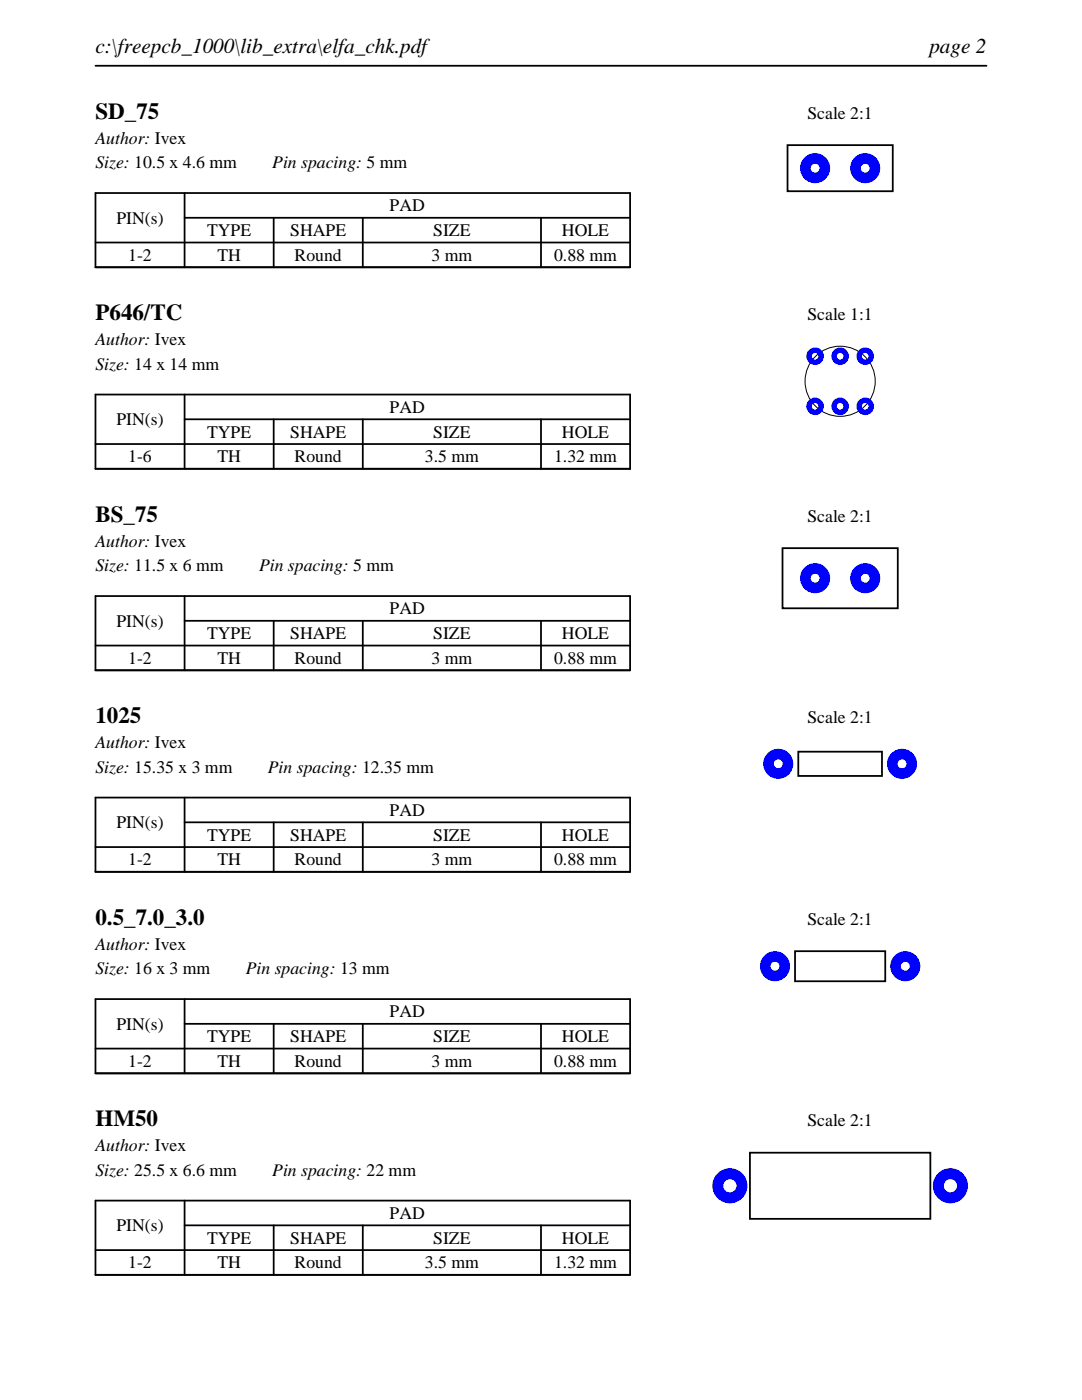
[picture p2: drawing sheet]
<svg xmlns="http://www.w3.org/2000/svg" width="216mm" height="279mm" viewBox="0 0 216 279" stroke-linecap="round" stroke-linejoin="round" font-family="sans-serif">
<path d="M19 13.1h177.8M19 38.5h106.7v14.8h-106.7zM36.8 38.5v14.8M19 48.4h106.7M36.8 43.5h88.9M54.6 43.5v9.8M72.4 43.5v9.8M107.9 43.5v9.8" fill="none" stroke="#000" stroke-width=".35"/>
<path d="M157.1 29h21v9.2h-21z" fill="none" stroke="#000" stroke-width=".36"/>
<g fill="#00f">
<path d="M159.6 33.6a3 3 0 0 0 6 0 3 3 0 0 0-6 0zM161.8 33.6a.89 .89 0 0 1 1.7 0 .89 .89 0 0 1-1.7 0z"/>
<path d="M169.6 33.6a3 3 0 0 0 6 0 3 3 0 0 0-6 0zM171.8 33.6a.89 .89 0 0 1 1.7 0 .89 .89 0 0 1-1.7 0z"/>
</g>
<path d="M19 78.7h106.7v14.9h-106.7zM36.8 78.7v14.9M19 88.6h106.7M36.8 83.7h88.9M54.6 83.7v9.9M72.4 83.7v9.9M107.9 83.7v9.9" fill="none" stroke="#000" stroke-width=".35"/>
<circle cx="167.6" cy="76.1" r="7" fill="none" stroke="#000" stroke-width=".2"/>
<g fill="#00f">
<path d="M160.9 81.1a1.75 1.75 0 0 0 3.5 0 1.75 1.75 0 0 0-3.5 0zM162 81.1a.66 .66 0 0 1 1.3 0 .66 .66 0 0 1-1.3 0z"/>
<path d="M165.9 81.1a1.75 1.75 0 0 0 3.5 0 1.75 1.75 0 0 0-3.5 0zM167 81.1a.66 .66 0 0 1 1.3 0 .66 .66 0 0 1-1.3 0z"/>
<path d="M170.9 81.1a1.75 1.75 0 0 0 3.5 0 1.75 1.75 0 0 0-3.5 0zM172 81.1a.66 .66 0 0 1 1.3 0 .66 .66 0 0 1-1.3 0z"/>
<path d="M160.9 71.1a1.75 1.75 0 0 0 3.5 0 1.75 1.75 0 0 0-3.5 0zM162 71.1a.66 .66 0 0 1 1.3 0 .66 .66 0 0 1-1.3 0z"/>
<path d="M165.9 71.1a1.75 1.75 0 0 0 3.5 0 1.75 1.75 0 0 0-3.5 0zM167 71.1a.66 .66 0 0 1 1.3 0 .66 .66 0 0 1-1.3 0z"/>
<path d="M170.9 71.1a1.75 1.75 0 0 0 3.5 0 1.75 1.75 0 0 0-3.5 0zM172 71.1a.66 .66 0 0 1 1.3 0 .66 .66 0 0 1-1.3 0z"/>
</g>
<path d="M19 119h106.7v14.8h-106.7zM36.8 119v14.8M19 128.8h106.7M36.8 123.9h88.9M54.6 123.9v9.9M72.4 123.9v9.9M107.9 123.9v9.9" fill="none" stroke="#000" stroke-width=".35"/>
<path d="M156.1 109.4h23v12h-23z" fill="none" stroke="#000" stroke-width=".36"/>
<g fill="#00f">
<path d="M159.6 115.4a3 3 0 0 0 6 0 3 3 0 0 0-6 0zM161.8 115.4a.89 .89 0 0 1 1.7 0 .89 .89 0 0 1-1.7 0z"/>
<path d="M169.6 115.4a3 3 0 0 0 6 0 3 3 0 0 0-6 0zM171.8 115.4a.89 .89 0 0 1 1.7 0 .89 .89 0 0 1-1.7 0z"/>
</g>
<path d="M19 159.2h106.7v14.8h-106.7zM36.8 159.2v14.8M19 169.1h106.7M36.8 164.1h88.9M54.6 164.1v9.9M72.4 164.1v9.9M107.9 164.1v9.9" fill="none" stroke="#000" stroke-width=".35"/>
<path d="M159.3 150h16.7v4.9h-16.7z" fill="none" stroke="#000" stroke-width=".36"/>
<g fill="#00f">
<path d="M152.3 152.4a3 3 0 0 0 6 0 3 3 0 0 0-6 0zM154.4 152.4a.9 .9 0 0 1 1.8 0 .9 .9 0 0 1-1.8 0z"/>
<path d="M177 152.4a3 3 0 0 0 6 0 3 3 0 0 0-6 0zM179.1 152.4a.9 .9 0 0 1 1.8 0 .9 .9 0 0 1-1.8 0z"/>
</g>
<path d="M19 199.4h106.7v14.8h-106.7zM36.8 199.4v14.8M19 209.3h106.7M36.8 204.3h88.9M54.6 204.3v9.9M72.4 204.3v9.9M107.9 204.3v9.9" fill="none" stroke="#000" stroke-width=".35"/>
<path d="M158.6 189.8h18v6h-18z" fill="none" stroke="#000" stroke-width=".36"/>
<g fill="#00f">
<path d="M151.6 192.8a3 3 0 0 0 6 0 3 3 0 0 0-6 0zM153.8 192.8a.89 .89 0 0 1 1.7 0 .89 .89 0 0 1-1.7 0z"/>
<path d="M177.6 192.8a3 3 0 0 0 6 0 3 3 0 0 0-6 0zM179.8 192.8a.89 .89 0 0 1 1.7 0 .89 .89 0 0 1-1.7 0z"/>
</g>
<path d="M19 239.6h106.7v14.8h-106.7zM36.8 239.6v14.8M19 249.5h106.7M36.8 244.5h88.9M54.6 244.5v9.9M72.4 244.5v9.9M107.9 244.5v9.9" fill="none" stroke="#000" stroke-width=".35"/>
<path d="M149.6 230h36v13.2h-36z" fill="none" stroke="#000" stroke-width=".36"/>
<g fill="#00f">
<path d="M142.1 236.6a3.5 3.5 0 0 0 7 0 3.5 3.5 0 0 0-7 0zM144.3 236.6a1.35 1.35 0 0 1 2.7 0 1.35 1.35 0 0 1-2.7 0z"/>
<path d="M186.1 236.6a3.5 3.5 0 0 0 7 0 3.5 3.5 0 0 0-7 0zM188.3 236.6a1.35 1.35 0 0 1 2.7 0 1.35 1.35 0 0 1-2.7 0z"/>
</g>
<g font-size="4.6">
<text x="19" y="23.7">SD_75</text>
<text x="19" y="63.9">P646/TC</text>
<text x="19" y="104.1">BS_75</text>
<text x="19" y="144.4">1025</text>
<text x="19" y="184.6">0.5_7.0_3.0</text>
<text x="19" y="224.8">HM50</text>
</g>
<g font-size="4.2">
<text x="19" y="10.6">c:\freepcb_1000\lib_extra\elfa_chk.pdf</text>
<text x="185.4" y="10.6">page 2</text>
</g>
<g font-size="3.5">
<text x="161.1" y="23.7">Scale 2:1</text>
<text x="19" y="28.6">Author: Ivex</text>
<text x="19" y="33.6">Size: 10.5 x 4.6 mm</text>
<text x="54.3" y="33.6">Pin spacing: 5 mm</text>
<text x="23.2" y="44.6">PIN(s)</text>
<text x="41.3" y="47.1">TYPE</text>
<text x="57.9" y="47.1">SHAPE</text>
<text x="77.8" y="42.2">PAD</text>
<text x="86.4" y="47.1">SIZE</text>
<text x="112.1" y="47.1">HOLE</text>
<text x="25.6" y="52.1">1-2</text>
<text x="43.4" y="52.1">TH</text>
<text x="58.8" y="52.1">Round</text>
<text x="86.1" y="52.1">3 mm</text>
<text x="110.6" y="52.1">0.88 mm</text>
<text x="161.1" y="63.9">Scale 1:1</text>
<text x="19" y="68.9">Author: Ivex</text>
<text x="19" y="73.8">Size: 14 x 14 mm</text>
<text x="77.8" y="82.4">PAD</text>
<text x="23.2" y="84.8">PIN(s)</text>
<text x="41.3" y="87.3">TYPE</text>
<text x="57.9" y="87.3">SHAPE</text>
<text x="86.4" y="87.3">SIZE</text>
<text x="112.1" y="87.3">HOLE</text>
<text x="25.6" y="92.3">1-6</text>
<text x="43.4" y="92.3">TH</text>
<text x="58.8" y="92.3">Round</text>
<text x="84.8" y="92.3">3.5 mm</text>
<text x="110.6" y="92.3">1.32 mm</text>
<text x="161.1" y="104.1">Scale 2:1</text>
<text x="19" y="109.1">Author: Ivex</text>
<text x="19" y="114">Size: 11.5 x 6 mm</text>
<text x="51.7" y="114">Pin spacing: 5 mm</text>
<text x="23.2" y="125.1">PIN(s)</text>
<text x="77.8" y="122.6">PAD</text>
<text x="41.3" y="127.6">TYPE</text>
<text x="57.9" y="127.6">SHAPE</text>
<text x="86.4" y="127.6">SIZE</text>
<text x="112.1" y="127.6">HOLE</text>
<text x="25.6" y="132.5">1-2</text>
<text x="43.4" y="132.5">TH</text>
<text x="58.8" y="132.5">Round</text>
<text x="86.1" y="132.5">3 mm</text>
<text x="110.6" y="132.5">0.88 mm</text>
<text x="19" y="149.3">Author: Ivex</text>
<text x="161.1" y="144.4">Scale 2:1</text>
<text x="19" y="154.2">Size: 15.35 x 3 mm</text>
<text x="53.4" y="154.2">Pin spacing: 12.35 mm</text>
<text x="23.2" y="165.3">PIN(s)</text>
<text x="41.3" y="167.8">TYPE</text>
<text x="57.9" y="167.8">SHAPE</text>
<text x="77.8" y="162.8">PAD</text>
<text x="86.4" y="167.8">SIZE</text>
<text x="112.1" y="167.8">HOLE</text>
<text x="25.6" y="172.7">1-2</text>
<text x="43.4" y="172.7">TH</text>
<text x="58.8" y="172.7">Round</text>
<text x="86.1" y="172.7">3 mm</text>
<text x="110.6" y="172.7">0.88 mm</text>
<text x="161.1" y="184.6">Scale 2:1</text>
<text x="19" y="189.5">Author: Ivex</text>
<text x="19" y="194.5">Size: 16 x 3 mm</text>
<text x="49" y="194.5">Pin spacing: 13 mm</text>
<text x="77.8" y="203.1">PAD</text>
<text x="23.2" y="205.5">PIN(s)</text>
<text x="41.3" y="208">TYPE</text>
<text x="57.9" y="208">SHAPE</text>
<text x="86.4" y="208">SIZE</text>
<text x="112.1" y="208">HOLE</text>
<text x="25.6" y="212.9">1-2</text>
<text x="43.4" y="212.9">TH</text>
<text x="58.8" y="212.9">Round</text>
<text x="86.1" y="212.9">3 mm</text>
<text x="110.6" y="212.9">0.88 mm</text>
<text x="161.1" y="224.8">Scale 2:1</text>
<text x="19" y="229.7">Author: Ivex</text>
<text x="19" y="234.7">Size: 25.5 x 6.6 mm</text>
<text x="54.3" y="234.7">Pin spacing: 22 mm</text>
<text x="23.2" y="245.7">PIN(s)</text>
<text x="77.8" y="243.3">PAD</text>
<text x="41.3" y="248.2">TYPE</text>
<text x="57.9" y="248.2">SHAPE</text>
<text x="86.4" y="248.2">SIZE</text>
<text x="112.1" y="248.2">HOLE</text>
<text x="25.6" y="253.2">1-2</text>
<text x="43.4" y="253.2">TH</text>
<text x="58.8" y="253.2">Round</text>
<text x="84.8" y="253.2">3.5 mm</text>
<text x="110.6" y="253.2">1.32 mm</text>
</g>
</svg>
